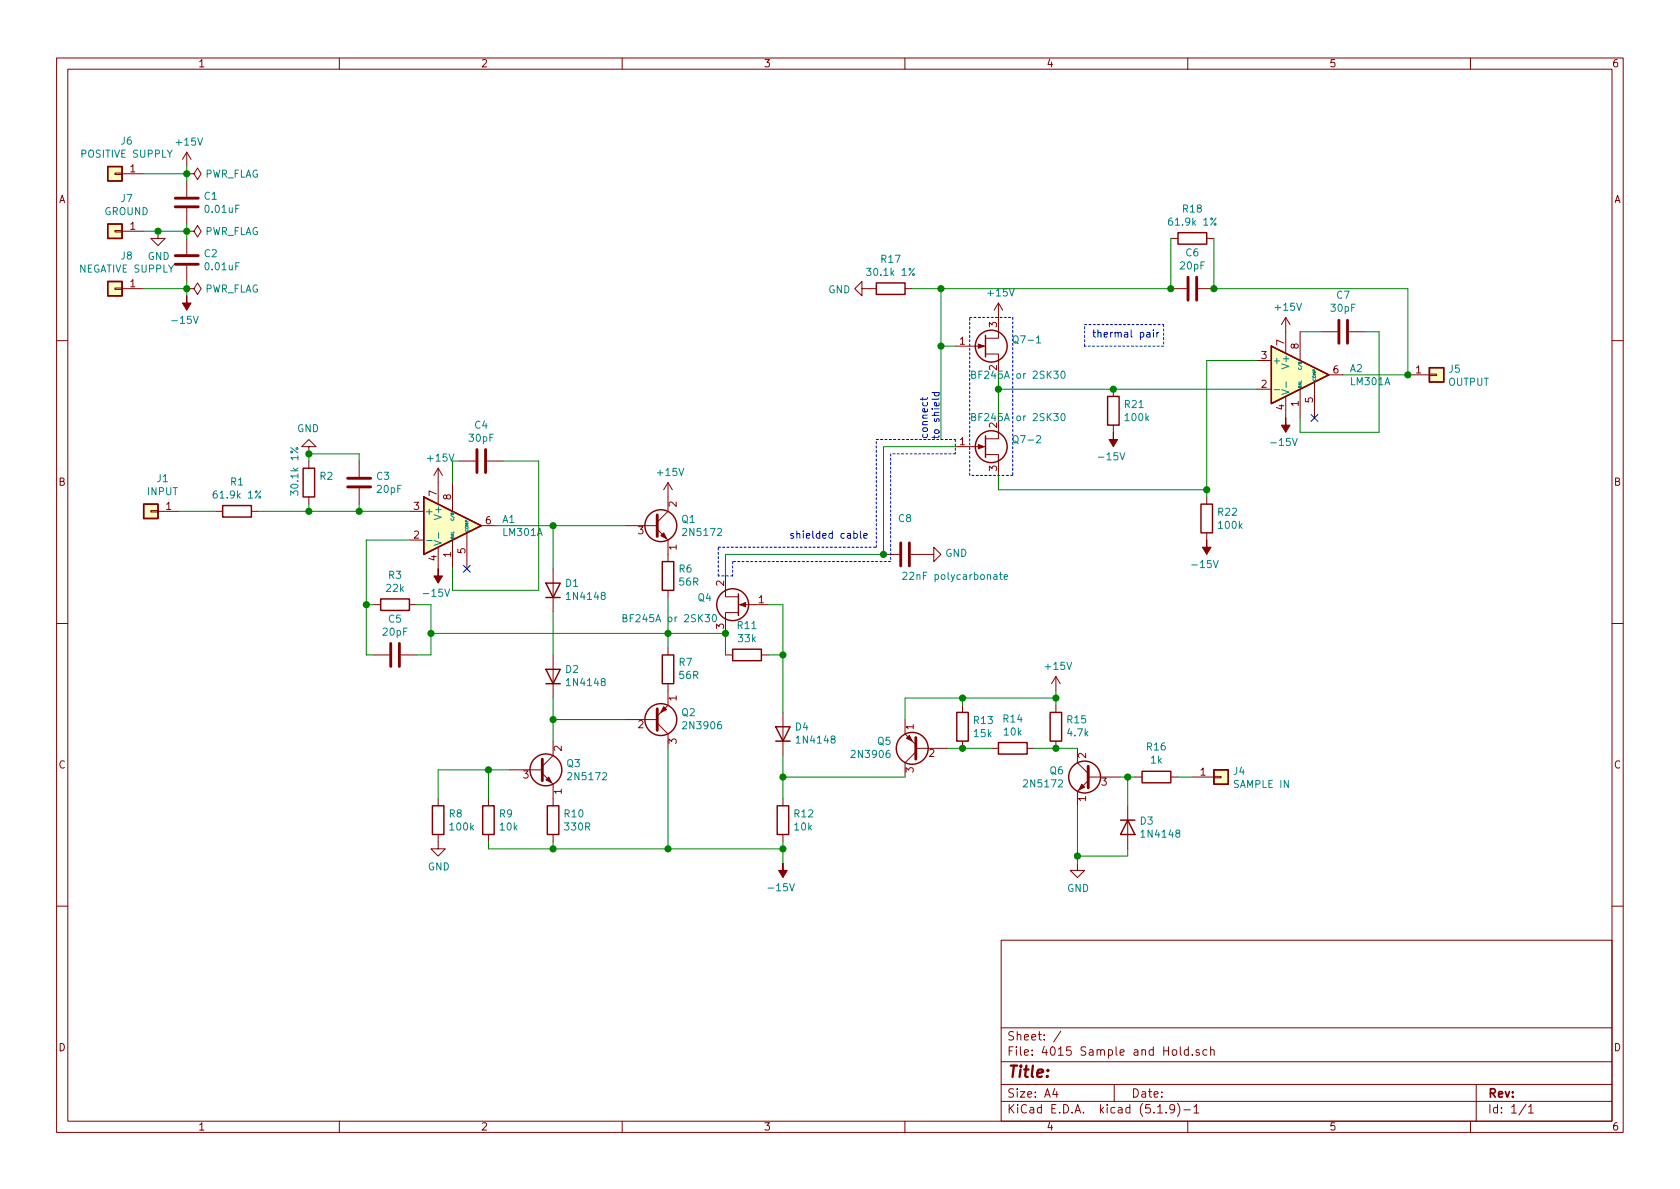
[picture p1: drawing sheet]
EESchema Schematic File Version 4
EELAYER 30 0
EELAYER END
$Descr A4 11693 8268
encoding utf-8
Sheet 1 1
Title ""
Date ""
Rev ""
Comp ""
Comment1 ""
Comment2 ""
Comment3 ""
Comment4 ""
$EndDescr
$Comp
L Connector_Generic:Conn_01x01 J6
U 1 1
P 800 1200
F 0 "J6" H 718 975 50  0000 C CNN
F 1 "POSITIVE SUPPLY" H 718 1066 50  0000 C CNN
F 2 "" H 800 1200 50  0001 C CNN
F 3 "~" H 800 1200 50  0001 C CNN
	1    800  1200
	-1   0    0    1   
$EndComp
$Comp
L Connector_Generic:Conn_01x01 J7
U 1 1
P 800 1600
F 0 "J7" H 718 1375 50  0000 C CNN
F 1 "GROUND" H 718 1466 50  0000 C CNN
F 2 "" H 800 1600 50  0001 C CNN
F 3 "~" H 800 1600 50  0001 C CNN
	1    800  1600
	-1   0    0    1   
$EndComp
$Comp
L Connector_Generic:Conn_01x01 J8
U 1 1
P 800 2000
F 0 "J8" H 718 1775 50  0000 C CNN
F 1 "NEGATIVE SUPPLY" H 718 1866 50  0000 C CNN
F 2 "" H 800 2000 50  0001 C CNN
F 3 "~" H 800 2000 50  0001 C CNN
	1    800  2000
	-1   0    0    1   
$EndComp
$Comp
L Device:C C1
U 1 1
P 1300 1400
F 0 "C1" H 1415 1446 50  0000 L CNN
F 1 "0.01uF" H 1415 1355 50  0000 L CNN
F 2 "" H 1338 1250 50  0001 C CNN
F 3 "~" H 1300 1400 50  0001 C CNN
F 4 "ceramic" H 1300 1400 50  0001 C CNN "notes"
	1    1300 1400
	1    0    0    -1  
$EndComp
$Comp
L Device:C C2
U 1 1
P 1300 1800
F 0 "C2" H 1415 1846 50  0000 L CNN
F 1 "0.01uF" H 1415 1755 50  0000 L CNN
F 2 "" H 1338 1650 50  0001 C CNN
F 3 "~" H 1300 1800 50  0001 C CNN
F 4 "ceramic" H 1300 1800 50  0001 C CNN "notes"
	1    1300 1800
	1    0    0    -1  
$EndComp
$Comp
L power:+15V #PWR0101
U 1 1
P 1300 1150
F 0 "#PWR0101" H 1300 1000 50  0001 C CNN
F 1 "+15V" H 1315 1323 50  0000 C CNN
F 2 "" H 1300 1150 50  0001 C CNN
F 3 "" H 1300 1150 50  0001 C CNN
	1    1300 1150
	1    0    0    -1  
$EndComp
$Comp
L power:-15V #PWR0102
U 1 1
P 1300 2050
F 0 "#PWR0102" H 1300 2150 50  0001 C CNN
F 1 "-15V" H 1315 2223 50  0000 C CNN
F 2 "" H 1300 2050 50  0001 C CNN
F 3 "" H 1300 2050 50  0001 C CNN
	1    1300 2050
	-1   0    0    1   
$EndComp
$Comp
L power:PWR_FLAG #FLG0101
U 1 1
P 1300 1600
F 0 "#FLG0101" H 1300 1675 50  0001 C CNN
F 1 "PWR_FLAG" V 1300 1728 50  0000 L CNN
F 2 "" H 1300 1600 50  0001 C CNN
F 3 "~" H 1300 1600 50  0001 C CNN
	1    1300 1600
	0    1    1    0   
$EndComp
$Comp
L power:PWR_FLAG #FLG0102
U 1 1
P 1300 1200
F 0 "#FLG0102" H 1300 1275 50  0001 C CNN
F 1 "PWR_FLAG" V 1300 1328 50  0000 L CNN
F 2 "" H 1300 1200 50  0001 C CNN
F 3 "~" H 1300 1200 50  0001 C CNN
	1    1300 1200
	0    1    1    0   
$EndComp
$Comp
L power:PWR_FLAG #FLG0103
U 1 1
P 1300 2000
F 0 "#FLG0103" H 1300 2075 50  0001 C CNN
F 1 "PWR_FLAG" V 1300 2128 50  0000 L CNN
F 2 "" H 1300 2000 50  0001 C CNN
F 3 "~" H 1300 2000 50  0001 C CNN
	1    1300 2000
	0    1    1    0   
$EndComp
Wire Wire Line
	1000 1200 1300 1200
Wire Wire Line
	1300 1200 1300 1150
Connection ~ 1300 1200
Wire Wire Line
	1300 1200 1300 1250
Wire Wire Line
	1300 1550 1300 1600
Connection ~ 1300 1600
Wire Wire Line
	1300 1600 1300 1650
Wire Wire Line
	1300 1600 1100 1600
Wire Wire Line
	1300 2050 1300 2000
Connection ~ 1300 2000
Wire Wire Line
	1300 2000 1300 1950
Wire Wire Line
	1300 2000 1000 2000
$Comp
L Amplifier_Operational:LM301 A2
U 1 1
P 9050 2600
F 0 "A2" H 9394 2646 50  0000 L CNN
F 1 "LM301A" H 9394 2555 50  0000 L CNN
F 2 "" H 9100 2650 50  0001 C CNN
F 3 "http://www.ti.com/lit/ds/symlink/lm101a-n.pdf" H 9100 2750 50  0001 C CNN
	1    9050 2600
	1    0    0    -1  
$EndComp
$Comp
L Device:Q_NPN_ECB Q1
U 1 1
P 4550 3650
F 0 "Q1" H 4740 3696 50  0000 L CNN
F 1 "2N5172" H 4740 3605 50  0000 L CNN
F 2 "" H 4750 3750 50  0001 C CNN
F 3 "~" H 4550 3650 50  0001 C CNN
	1    4550 3650
	1    0    0    -1  
$EndComp
$Comp
L Device:Q_NPN_ECB Q3
U 1 1
P 3750 5350
F 0 "Q3" H 3940 5396 50  0000 L CNN
F 1 "2N5172" H 3940 5305 50  0000 L CNN
F 2 "" H 3950 5450 50  0001 C CNN
F 3 "~" H 3750 5350 50  0001 C CNN
	1    3750 5350
	1    0    0    -1  
$EndComp
$Comp
L Device:Q_NPN_ECB Q6
U 1 1
P 7600 5400
F 0 "Q6" H 7791 5446 50  0000 L CNN
F 1 "2N5172" H 7791 5355 50  0000 L CNN
F 2 "" H 7800 5500 50  0001 C CNN
F 3 "~" H 7600 5400 50  0001 C CNN
	1    7600 5400
	-1   0    0    -1  
$EndComp
$Comp
L Transistor_BJT:2N3906 Q2
U 1 1
P 4550 5000
F 0 "Q2" H 4740 4954 50  0000 L CNN
F 1 "2N3906" H 4740 5045 50  0000 L CNN
F 2 "Package_TO_SOT_THT:TO-92_Inline" H 4750 4925 50  0001 L CIN
F 3 "https://www.onsemi.com/pub/Collateral/2N3906-D.PDF" H 4550 5000 50  0001 L CNN
	1    4550 5000
	1    0    0    1   
$EndComp
$Comp
L Transistor_BJT:2N3906 Q5
U 1 1
P 6400 5200
F 0 "Q5" H 6591 5154 50  0000 L CNN
F 1 "2N3906" H 6591 5245 50  0000 L CNN
F 2 "Package_TO_SOT_THT:TO-92_Inline" H 6600 5125 50  0001 L CIN
F 3 "https://www.onsemi.com/pub/Collateral/2N3906-D.PDF" H 6400 5200 50  0001 L CNN
	1    6400 5200
	-1   0    0    1   
$EndComp
$Comp
L Transistor_FET:BF245A Q4
U 1 1
P 5150 4200
F 0 "Q4" H 5341 4154 50  0000 L CNN
F 1 "BF245A or 2SK30" H 5300 4300 50  0000 L CNN
F 2 "Package_TO_SOT_THT:TO-92_Inline" H 5350 4125 50  0001 L CIN
F 3 "https://www.onsemi.com/pub/Collateral/BF245A-D.PDF" H 5150 4200 50  0001 L CNN
	1    5150 4200
	-1   0    0    1   
$EndComp
$Comp
L Transistor_FET:BF245A Q7-1
U 1 1
P 6850 2400
F 0 "Q7-1" H 7041 2446 50  0000 L CNN
F 1 "BF245A or 2SK30" H 6750 2200 50  0000 L CNN
F 2 "Package_TO_SOT_THT:TO-92_Inline" H 7050 2325 50  0001 L CIN
F 3 "https://www.onsemi.com/pub/Collateral/BF245A-D.PDF" H 6850 2400 50  0001 L CNN
F 4 "they have to be matched and thermal paired" H 6850 2400 50  0001 C CNN "notes"
	1    6850 2400
	1    0    0    -1  
$EndComp
$Comp
L Transistor_FET:BF245A Q7-2
U 1 1
P 6850 3100
F 0 "Q7-2" H 7041 3054 50  0000 L CNN
F 1 "BF245A or 2SK30" H 6750 2900 50  0000 L CNN
F 2 "Package_TO_SOT_THT:TO-92_Inline" H 7050 3025 50  0001 L CIN
F 3 "https://www.onsemi.com/pub/Collateral/BF245A-D.PDF" H 6850 3100 50  0001 L CNN
F 4 "they have to be matched and thermal paired" H 6850 3100 50  0001 C CNN "notes"
	1    6850 3100
	1    0    0    1   
$EndComp
$Comp
L Device:C C3
U 1 1
P 2500 3350
F 0 "C3" H 2615 3396 50  0000 L CNN
F 1 "20pF" H 2615 3305 50  0000 L CNN
F 2 "" H 2538 3200 50  0001 C CNN
F 3 "~" H 2500 3350 50  0001 C CNN
F 4 "ceramic" H 2500 3350 50  0001 C CNN "notes"
	1    2500 3350
	1    0    0    -1  
$EndComp
$Comp
L Device:R R2
U 1 1
P 2150 3350
F 0 "R2" H 2220 3396 50  0000 L CNN
F 1 "30.1k 1%" V 2050 3250 50  0000 L CNN
F 2 "" V 2080 3350 50  0001 C CNN
F 3 "~" H 2150 3350 50  0001 C CNN
	1    2150 3350
	1    0    0    -1  
$EndComp
$Comp
L Device:R R1
U 1 1
P 1650 3550
F 0 "R1" V 1443 3550 50  0000 C CNN
F 1 "61.9k 1%" V 1534 3550 50  0000 C CNN
F 2 "" V 1580 3550 50  0001 C CNN
F 3 "~" H 1650 3550 50  0001 C CNN
	1    1650 3550
	0    1    1    0   
$EndComp
$Comp
L Connector_Generic:Conn_01x01 J1
U 1 1
P 1050 3550
F 0 "J1" H 968 3325 50  0000 C CNN
F 1 "INPUT" H 968 3416 50  0000 C CNN
F 2 "" H 1050 3550 50  0001 C CNN
F 3 "~" H 1050 3550 50  0001 C CNN
	1    1050 3550
	-1   0    0    1   
$EndComp
$Comp
L Connector_Generic:Conn_01x01 J5
U 1 1
P 10000 2600
F 0 "J5" H 10080 2642 50  0000 L CNN
F 1 "OUTPUT" H 10080 2551 50  0000 L CNN
F 2 "" H 10000 2600 50  0001 C CNN
F 3 "~" H 10000 2600 50  0001 C CNN
	1    10000 2600
	1    0    0    -1  
$EndComp
$Comp
L Connector_Generic:Conn_01x01 J4
U 1 1
P 8500 5400
F 0 "J4" H 8580 5442 50  0000 L CNN
F 1 "SAMPLE IN" H 8580 5351 50  0000 L CNN
F 2 "" H 8500 5400 50  0001 C CNN
F 3 "~" H 8500 5400 50  0001 C CNN
	1    8500 5400
	1    0    0    -1  
$EndComp
Wire Wire Line
	1250 3550 1500 3550
Wire Wire Line
	1800 3550 2150 3550
Wire Wire Line
	2150 3550 2150 3500
Wire Wire Line
	2150 3200 2150 3150
Wire Wire Line
	2150 3150 2500 3150
Wire Wire Line
	2500 3150 2500 3200
$Comp
L power:GND #PWR0103
U 1 1
P 1100 1600
F 0 "#PWR0103" H 1100 1350 50  0001 C CNN
F 1 "GND" H 1105 1427 50  0000 C CNN
F 2 "" H 1100 1600 50  0001 C CNN
F 3 "" H 1100 1600 50  0001 C CNN
	1    1100 1600
	1    0    0    -1  
$EndComp
Connection ~ 1100 1600
Wire Wire Line
	1100 1600 1000 1600
$Comp
L power:GND #PWR0104
U 1 1
P 2150 3150
F 0 "#PWR0104" H 2150 2900 50  0001 C CNN
F 1 "GND" H 2155 2977 50  0000 C CNN
F 2 "" H 2150 3150 50  0001 C CNN
F 3 "" H 2150 3150 50  0001 C CNN
	1    2150 3150
	-1   0    0    1   
$EndComp
Connection ~ 2150 3150
Wire Wire Line
	2150 3550 2500 3550
Wire Wire Line
	2500 3550 2500 3500
Connection ~ 2150 3550
Wire Wire Line
	2500 3550 2850 3550
Connection ~ 2500 3550
$Comp
L Device:C C4
U 1 1
P 3350 3200
F 0 "C4" V 3098 3200 50  0000 C CNN
F 1 "30pF" V 3189 3200 50  0000 C CNN
F 2 "" H 3388 3050 50  0001 C CNN
F 3 "~" H 3350 3200 50  0001 C CNN
F 4 "ceramic" H 3350 3200 50  0001 C CNN "notes"
	1    3350 3200
	0    1    1    0   
$EndComp
Wire Wire Line
	3150 3350 3150 3200
Wire Wire Line
	3150 3200 3200 3200
Wire Wire Line
	3500 3200 3750 3200
Wire Wire Line
	3750 3200 3750 4100
Wire Wire Line
	3750 4100 3150 4100
Wire Wire Line
	3150 4100 3150 3950
$Comp
L power:+15V #PWR0105
U 1 1
P 3050 3350
F 0 "#PWR0105" H 3050 3200 50  0001 C CNN
F 1 "+15V" H 3065 3523 50  0000 C CNN
F 2 "" H 3050 3350 50  0001 C CNN
F 3 "" H 3050 3350 50  0001 C CNN
	1    3050 3350
	1    0    0    -1  
$EndComp
$Comp
L power:-15V #PWR0106
U 1 1
P 3050 3950
F 0 "#PWR0106" H 3050 4050 50  0001 C CNN
F 1 "-15V" H 3065 4123 50  0000 C CNN
F 2 "" H 3050 3950 50  0001 C CNN
F 3 "" H 3050 3950 50  0001 C CNN
	1    3050 3950
	-1   0    0    1   
$EndComp
$Comp
L Amplifier_Operational:LM301 A1
U 1 1
P 3150 3650
F 0 "A1" H 3494 3696 50  0000 L CNN
F 1 "LM301A" H 3494 3605 50  0000 L CNN
F 2 "" H 3200 3700 50  0001 C CNN
F 3 "http://www.ti.com/lit/ds/symlink/lm101a-n.pdf" H 3200 3800 50  0001 C CNN
	1    3150 3650
	1    0    0    -1  
$EndComp
NoConn ~ 3250 3950
$Comp
L Diode:1N4148 D1
U 1 1
P 3850 4100
F 0 "D1" V 3896 4020 50  0000 R CNN
F 1 "1N4148" V 3805 4020 50  0000 R CNN
F 2 "Diode_THT:D_DO-35_SOD27_P7.62mm_Horizontal" H 3850 3925 50  0001 C CNN
F 3 "https://assets.nexperia.com/documents/data-sheet/1N4148_1N4448.pdf" H 3850 4100 50  0001 C CNN
	1    3850 4100
	0    -1   -1   0   
$EndComp
$Comp
L Diode:1N4148 D2
U 1 1
P 3850 4700
F 0 "D2" V 3896 4620 50  0000 R CNN
F 1 "1N4148" V 3805 4620 50  0000 R CNN
F 2 "Diode_THT:D_DO-35_SOD27_P7.62mm_Horizontal" H 3850 4525 50  0001 C CNN
F 3 "https://assets.nexperia.com/documents/data-sheet/1N4148_1N4448.pdf" H 3850 4700 50  0001 C CNN
	1    3850 4700
	0    -1   -1   0   
$EndComp
$Comp
L Device:R R3
U 1 1
P 2750 4200
F 0 "R3" V 2543 4200 50  0000 C CNN
F 1 "22k" V 2634 4200 50  0000 C CNN
F 2 "" V 2680 4200 50  0001 C CNN
F 3 "~" H 2750 4200 50  0001 C CNN
	1    2750 4200
	0    1    1    0   
$EndComp
$Comp
L Device:C C5
U 1 1
P 2750 4550
F 0 "C5" V 2498 4550 50  0000 C CNN
F 1 "20pF" V 2589 4550 50  0000 C CNN
F 2 "" H 2788 4400 50  0001 C CNN
F 3 "~" H 2750 4550 50  0001 C CNN
F 4 "ceramic" H 2750 4550 50  0001 C CNN "notes"
	1    2750 4550
	0    1    1    0   
$EndComp
Wire Wire Line
	2900 4550 3000 4550
Wire Wire Line
	3000 4550 3000 4400
Wire Wire Line
	3000 4200 2900 4200
Connection ~ 3000 4400
Wire Wire Line
	3000 4400 3000 4200
Wire Wire Line
	2600 4200 2550 4200
Wire Wire Line
	2550 4200 2550 4550
Wire Wire Line
	2550 4550 2600 4550
Wire Wire Line
	2550 4200 2550 3750
Wire Wire Line
	2550 3750 2850 3750
Connection ~ 2550 4200
Wire Wire Line
	3450 3650 3850 3650
Wire Wire Line
	3850 3650 3850 3950
Connection ~ 3850 3650
Wire Wire Line
	3850 3650 4350 3650
Wire Wire Line
	3850 4250 3850 4550
$Comp
L power:+15V #PWR0107
U 1 1
P 4650 3450
F 0 "#PWR0107" H 4650 3300 50  0001 C CNN
F 1 "+15V" H 4665 3623 50  0000 C CNN
F 2 "" H 4650 3450 50  0001 C CNN
F 3 "" H 4650 3450 50  0001 C CNN
	1    4650 3450
	1    0    0    -1  
$EndComp
$Comp
L Device:R R6
U 1 1
P 4650 4000
F 0 "R6" H 4580 3954 50  0000 R CNN
F 1 "56R" H 4580 4045 50  0000 R CNN
F 2 "" V 4580 4000 50  0001 C CNN
F 3 "~" H 4650 4000 50  0001 C CNN
	1    4650 4000
	-1   0    0    1   
$EndComp
Wire Wire Line
	3000 4400 4650 4400
Wire Wire Line
	4650 4150 4650 4400
Connection ~ 4650 4400
Wire Wire Line
	4650 4400 5050 4400
$Comp
L Device:R R7
U 1 1
P 4650 4650
F 0 "R7" H 4580 4604 50  0000 R CNN
F 1 "56R" H 4580 4695 50  0000 R CNN
F 2 "" V 4580 4650 50  0001 C CNN
F 3 "~" H 4650 4650 50  0001 C CNN
	1    4650 4650
	-1   0    0    1   
$EndComp
Wire Wire Line
	4650 4400 4650 4500
Wire Wire Line
	3850 4850 3850 5000
Wire Wire Line
	3850 5000 4350 5000
Connection ~ 3850 5000
Wire Wire Line
	3850 5000 3850 5150
$Comp
L Device:R R11
U 1 1
P 5200 4550
F 0 "R11" V 4993 4550 50  0000 C CNN
F 1 "33k" V 5084 4550 50  0000 C CNN
F 2 "" V 5130 4550 50  0001 C CNN
F 3 "~" H 5200 4550 50  0001 C CNN
	1    5200 4550
	0    1    1    0   
$EndComp
Wire Wire Line
	5050 4400 5050 4550
Connection ~ 5050 4400
Wire Wire Line
	5350 4200 5450 4200
Wire Wire Line
	5450 4200 5450 4550
Wire Wire Line
	5450 4550 5350 4550
Wire Wire Line
	5450 4550 5450 4950
Connection ~ 5450 4550
$Comp
L Diode:1N4148 D4
U 1 1
P 5450 5100
F 0 "D4" V 5496 5020 50  0000 R CNN
F 1 "1N4148" V 5405 5020 50  0000 R CNN
F 2 "Diode_THT:D_DO-35_SOD27_P7.62mm_Horizontal" H 5450 4925 50  0001 C CNN
F 3 "https://assets.nexperia.com/documents/data-sheet/1N4148_1N4448.pdf" H 5450 5100 50  0001 C CNN
	1    5450 5100
	0    -1   -1   0   
$EndComp
$Comp
L Device:R R10
U 1 1
P 3850 5700
F 0 "R10" H 3920 5746 50  0000 L CNN
F 1 "330R" H 3920 5655 50  0000 L CNN
F 2 "" V 3780 5700 50  0001 C CNN
F 3 "~" H 3850 5700 50  0001 C CNN
	1    3850 5700
	1    0    0    -1  
$EndComp
$Comp
L Device:R R9
U 1 1
P 3400 5700
F 0 "R9" H 3470 5746 50  0000 L CNN
F 1 "10k" H 3470 5655 50  0000 L CNN
F 2 "" V 3330 5700 50  0001 C CNN
F 3 "~" H 3400 5700 50  0001 C CNN
	1    3400 5700
	1    0    0    -1  
$EndComp
$Comp
L Device:R R8
U 1 1
P 3050 5700
F 0 "R8" H 3120 5746 50  0000 L CNN
F 1 "100k" H 3120 5655 50  0000 L CNN
F 2 "" V 2980 5700 50  0001 C CNN
F 3 "~" H 3050 5700 50  0001 C CNN
	1    3050 5700
	1    0    0    -1  
$EndComp
$Comp
L power:GND #PWR0108
U 1 1
P 3050 5850
F 0 "#PWR0108" H 3050 5600 50  0001 C CNN
F 1 "GND" H 3055 5677 50  0000 C CNN
F 2 "" H 3050 5850 50  0001 C CNN
F 3 "" H 3050 5850 50  0001 C CNN
	1    3050 5850
	1    0    0    -1  
$EndComp
$Comp
L power:-15V #PWR0109
U 1 1
P 5450 6000
F 0 "#PWR0109" H 5450 6100 50  0001 C CNN
F 1 "-15V" H 5465 6173 50  0000 C CNN
F 2 "" H 5450 6000 50  0001 C CNN
F 3 "" H 5450 6000 50  0001 C CNN
	1    5450 6000
	-1   0    0    1   
$EndComp
$Comp
L Device:R R12
U 1 1
P 5450 5700
F 0 "R12" H 5520 5746 50  0000 L CNN
F 1 "10k" H 5520 5655 50  0000 L CNN
F 2 "" V 5380 5700 50  0001 C CNN
F 3 "~" H 5450 5700 50  0001 C CNN
	1    5450 5700
	1    0    0    -1  
$EndComp
Wire Wire Line
	3550 5350 3400 5350
Wire Wire Line
	3050 5350 3050 5550
Wire Wire Line
	3400 5550 3400 5350
Connection ~ 3400 5350
Wire Wire Line
	3400 5350 3050 5350
Wire Wire Line
	3400 5850 3400 5900
Wire Wire Line
	3400 5900 3850 5900
Wire Wire Line
	3850 5900 3850 5850
Wire Wire Line
	3850 5900 4650 5900
Wire Wire Line
	4650 5900 4650 5200
Connection ~ 3850 5900
Wire Wire Line
	4650 5900 5450 5900
Wire Wire Line
	5450 5900 5450 5850
Connection ~ 4650 5900
Wire Wire Line
	5450 5900 5450 6000
Connection ~ 5450 5900
Wire Wire Line
	5450 5550 5450 5400
Wire Wire Line
	6300 5400 5450 5400
Connection ~ 5450 5400
Wire Wire Line
	5450 5400 5450 5250
$Comp
L Device:R R13
U 1 1
P 6700 5050
F 0 "R13" H 6770 5096 50  0000 L CNN
F 1 "15k" H 6770 5005 50  0000 L CNN
F 2 "" V 6630 5050 50  0001 C CNN
F 3 "~" H 6700 5050 50  0001 C CNN
	1    6700 5050
	1    0    0    -1  
$EndComp
$Comp
L Device:R R14
U 1 1
P 7050 5200
F 0 "R14" V 6843 5200 50  0000 C CNN
F 1 "10k" V 6934 5200 50  0000 C CNN
F 2 "" V 6980 5200 50  0001 C CNN
F 3 "~" H 7050 5200 50  0001 C CNN
	1    7050 5200
	0    1    1    0   
$EndComp
$Comp
L Device:R R15
U 1 1
P 7350 5050
F 0 "R15" H 7280 5004 50  0000 R CNN
F 1 "4.7k" H 7280 5095 50  0000 R CNN
F 2 "" V 7280 5050 50  0001 C CNN
F 3 "~" H 7350 5050 50  0001 C CNN
	1    7350 5050
	-1   0    0    1   
$EndComp
$Comp
L Device:R R16
U 1 1
P 8050 5400
F 0 "R16" V 8257 5400 50  0000 C CNN
F 1 "1k" V 8166 5400 50  0000 C CNN
F 2 "" V 7980 5400 50  0001 C CNN
F 3 "~" H 8050 5400 50  0001 C CNN
	1    8050 5400
	0    -1   -1   0   
$EndComp
$Comp
L Diode:1N4148 D3
U 1 1
P 7850 5750
F 0 "D3" V 7804 5830 50  0000 L CNN
F 1 "1N4148" V 7895 5830 50  0000 L CNN
F 2 "Diode_THT:D_DO-35_SOD27_P7.62mm_Horizontal" H 7850 5575 50  0001 C CNN
F 3 "https://assets.nexperia.com/documents/data-sheet/1N4148_1N4448.pdf" H 7850 5750 50  0001 C CNN
	1    7850 5750
	0    1    1    0   
$EndComp
$Comp
L power:GND #PWR0110
U 1 1
P 7500 6000
F 0 "#PWR0110" H 7500 5750 50  0001 C CNN
F 1 "GND" H 7505 5827 50  0000 C CNN
F 2 "" H 7500 6000 50  0001 C CNN
F 3 "" H 7500 6000 50  0001 C CNN
	1    7500 6000
	1    0    0    -1  
$EndComp
Wire Wire Line
	8300 5400 8200 5400
Wire Wire Line
	7900 5400 7850 5400
Wire Wire Line
	7850 5400 7850 5600
Connection ~ 7850 5400
Wire Wire Line
	7850 5400 7800 5400
Wire Wire Line
	7500 6000 7500 5950
Wire Wire Line
	7850 5900 7850 5950
Wire Wire Line
	7850 5950 7500 5950
Connection ~ 7500 5950
Wire Wire Line
	7500 5950 7500 5600
$Comp
L power:+15V #PWR0111
U 1 1
P 7350 4800
F 0 "#PWR0111" H 7350 4650 50  0001 C CNN
F 1 "+15V" H 7365 4973 50  0000 C CNN
F 2 "" H 7350 4800 50  0001 C CNN
F 3 "" H 7350 4800 50  0001 C CNN
	1    7350 4800
	1    0    0    -1  
$EndComp
Wire Wire Line
	7350 4800 7350 4850
Wire Wire Line
	7350 4850 6700 4850
Wire Wire Line
	6700 4850 6700 4900
Connection ~ 7350 4850
Wire Wire Line
	7350 4850 7350 4900
Wire Wire Line
	6700 4850 6300 4850
Wire Wire Line
	6300 4850 6300 5000
Connection ~ 6700 4850
Wire Wire Line
	6600 5200 6700 5200
Connection ~ 6700 5200
Wire Wire Line
	6700 5200 6900 5200
Wire Wire Line
	7200 5200 7350 5200
Connection ~ 7350 5200
Wire Wire Line
	7350 5200 7500 5200
Wire Wire Line
	6950 2600 6950 2700
$Comp
L Device:R R21
U 1 1
P 7750 2850
F 0 "R21" H 7820 2896 50  0000 L CNN
F 1 "100k" H 7820 2805 50  0000 L CNN
F 2 "" V 7680 2850 50  0001 C CNN
F 3 "~" H 7750 2850 50  0001 C CNN
	1    7750 2850
	1    0    0    -1  
$EndComp
Wire Wire Line
	7750 2700 6950 2700
Connection ~ 6950 2700
Wire Wire Line
	6950 2700 6950 2900
$Comp
L power:-15V #PWR0112
U 1 1
P 7750 3000
F 0 "#PWR0112" H 7750 3100 50  0001 C CNN
F 1 "-15V" H 7765 3173 50  0000 C CNN
F 2 "" H 7750 3000 50  0001 C CNN
F 3 "" H 7750 3000 50  0001 C CNN
	1    7750 3000
	-1   0    0    1   
$EndComp
Wire Notes Line
	6750 2200 7050 2200
Wire Notes Line
	7050 2200 7050 3300
Wire Notes Line
	7050 3300 6750 3300
Wire Notes Line
	6750 3300 6750 2200
$Comp
L power:+15V #PWR0113
U 1 1
P 6950 2200
F 0 "#PWR0113" H 6950 2050 50  0001 C CNN
F 1 "+15V" H 6965 2373 50  0000 C CNN
F 2 "" H 6950 2200 50  0001 C CNN
F 3 "" H 6950 2200 50  0001 C CNN
	1    6950 2200
	1    0    0    -1  
$EndComp
$Comp
L Device:R R17
U 1 1
P 6200 2000
F 0 "R17" V 5993 2000 50  0000 C CNN
F 1 "30.1k 1%" V 6084 2000 50  0000 C CNN
F 2 "" V 6130 2000 50  0001 C CNN
F 3 "~" H 6200 2000 50  0001 C CNN
	1    6200 2000
	0    1    1    0   
$EndComp
$Comp
L power:GND #PWR0114
U 1 1
P 6050 2000
F 0 "#PWR0114" H 6050 1750 50  0001 C CNN
F 1 "GND" V 6055 1872 50  0000 R CNN
F 2 "" H 6050 2000 50  0001 C CNN
F 3 "" H 6050 2000 50  0001 C CNN
	1    6050 2000
	0    1    1    0   
$EndComp
Wire Wire Line
	6350 2000 6550 2000
Wire Wire Line
	6550 2000 6550 2400
Wire Wire Line
	6550 2400 6650 2400
Wire Wire Line
	5050 4000 5050 3850
Wire Wire Line
	5050 3850 6150 3850
Wire Wire Line
	6150 3850 6150 3100
Wire Wire Line
	6150 3100 6650 3100
$Comp
L Device:C C8
U 1 1
P 6300 3850
F 0 "C8" V 6048 3850 50  0000 C CNN
F 1 "22nF polycarbonate" V 6450 4200 50  0000 C CNN
F 2 "" H 6338 3700 50  0001 C CNN
F 3 "~" H 6300 3850 50  0001 C CNN
F 4 "polycarbonate" H 6300 3850 50  0001 C CNN "notes"
	1    6300 3850
	0    1    1    0   
$EndComp
Connection ~ 6150 3850
$Comp
L power:GND #PWR0115
U 1 1
P 6450 3850
F 0 "#PWR0115" H 6450 3600 50  0001 C CNN
F 1 "GND" V 6455 3722 50  0000 R CNN
F 2 "" H 6450 3850 50  0001 C CNN
F 3 "" H 6450 3850 50  0001 C CNN
	1    6450 3850
	0    -1   -1   0   
$EndComp
Wire Notes Line
	6650 3050 6650 3150
Wire Notes Line
	6650 3150 6200 3150
Wire Notes Line
	6200 3150 6200 3900
Wire Notes Line
	6200 3900 5100 3900
Wire Notes Line
	5100 3900 5100 4000
Wire Notes Line
	5100 4000 5000 4000
Wire Notes Line
	5000 4000 5000 3800
Wire Notes Line
	5000 3800 6100 3800
Wire Notes Line
	6100 3800 6100 3050
Wire Notes Line
	6100 3050 6650 3050
Wire Wire Line
	6550 2400 6550 3050
Connection ~ 6550 2400
Text Notes 6050 3750 2    50   ~ 0
shielded cable
Text Notes 6550 3050 1    50   ~ 0
connect\nto shield
$Comp
L Device:R R18
U 1 1
P 8300 1650
F 0 "R18" V 8093 1650 50  0000 C CNN
F 1 "61.9k 1%" V 8184 1650 50  0000 C CNN
F 2 "" V 8230 1650 50  0001 C CNN
F 3 "~" H 8300 1650 50  0001 C CNN
	1    8300 1650
	0    1    1    0   
$EndComp
$Comp
L Device:C C6
U 1 1
P 8300 2000
F 0 "C6" V 8048 2000 50  0000 C CNN
F 1 "20pF" V 8139 2000 50  0000 C CNN
F 2 "" H 8338 1850 50  0001 C CNN
F 3 "~" H 8300 2000 50  0001 C CNN
F 4 "ceramic" H 8300 2000 50  0001 C CNN "notes"
	1    8300 2000
	0    1    1    0   
$EndComp
Wire Wire Line
	6550 2000 8150 2000
Connection ~ 6550 2000
Wire Wire Line
	8150 2000 8150 1650
Connection ~ 8150 2000
Wire Wire Line
	8450 1650 8450 2000
Wire Wire Line
	8450 2000 9800 2000
Wire Wire Line
	9800 2000 9800 2600
Wire Wire Line
	9800 2600 9350 2600
Connection ~ 8450 2000
Connection ~ 9800 2600
$Comp
L power:+15V #PWR0116
U 1 1
P 8950 2300
F 0 "#PWR0116" H 8950 2150 50  0001 C CNN
F 1 "+15V" H 8965 2473 50  0000 C CNN
F 2 "" H 8950 2300 50  0001 C CNN
F 3 "" H 8950 2300 50  0001 C CNN
	1    8950 2300
	1    0    0    -1  
$EndComp
$Comp
L power:-15V #PWR0117
U 1 1
P 8950 2900
F 0 "#PWR0117" H 8950 3000 50  0001 C CNN
F 1 "-15V" H 8965 3073 50  0000 C CNN
F 2 "" H 8950 2900 50  0001 C CNN
F 3 "" H 8950 2900 50  0001 C CNN
	1    8950 2900
	-1   0    0    1   
$EndComp
NoConn ~ 9150 2900
$Comp
L Device:C C7
U 1 1
P 9350 2300
F 0 "C7" V 9602 2300 50  0000 C CNN
F 1 "30pF" V 9511 2300 50  0000 C CNN
F 2 "" H 9388 2150 50  0001 C CNN
F 3 "~" H 9350 2300 50  0001 C CNN
F 4 "ceramic" H 9350 2300 50  0001 C CNN "notes"
	1    9350 2300
	0    -1   -1   0   
$EndComp
Wire Wire Line
	9050 2300 9200 2300
Wire Wire Line
	9500 2300 9600 2300
Wire Wire Line
	9600 2300 9600 3000
Wire Wire Line
	9600 3000 9050 3000
Wire Wire Line
	9050 3000 9050 2900
Wire Wire Line
	7750 2700 8750 2700
Connection ~ 7750 2700
$Comp
L Device:R R22
U 1 1
P 8400 3600
F 0 "R22" H 8470 3646 50  0000 L CNN
F 1 "100k" H 8470 3555 50  0000 L CNN
F 2 "" V 8330 3600 50  0001 C CNN
F 3 "~" H 8400 3600 50  0001 C CNN
	1    8400 3600
	1    0    0    -1  
$EndComp
Wire Wire Line
	8400 3450 8400 3400
Wire Wire Line
	8400 2500 8750 2500
$Comp
L power:-15V #PWR0118
U 1 1
P 8400 3750
F 0 "#PWR0118" H 8400 3850 50  0001 C CNN
F 1 "-15V" H 8415 3923 50  0000 C CNN
F 2 "" H 8400 3750 50  0001 C CNN
F 3 "" H 8400 3750 50  0001 C CNN
	1    8400 3750
	-1   0    0    1   
$EndComp
Wire Wire Line
	6950 3300 6950 3400
Wire Wire Line
	6950 3400 8400 3400
Connection ~ 8400 3400
Wire Wire Line
	8400 3400 8400 2500
Text Notes 7600 2350 0    50   ~ 0
thermal pair
Wire Notes Line
	7550 2250 8100 2250
Wire Notes Line
	8100 2250 8100 2400
Wire Notes Line
	8100 2400 7550 2400
Wire Notes Line
	7550 2400 7550 2250
$EndSCHEMATC
